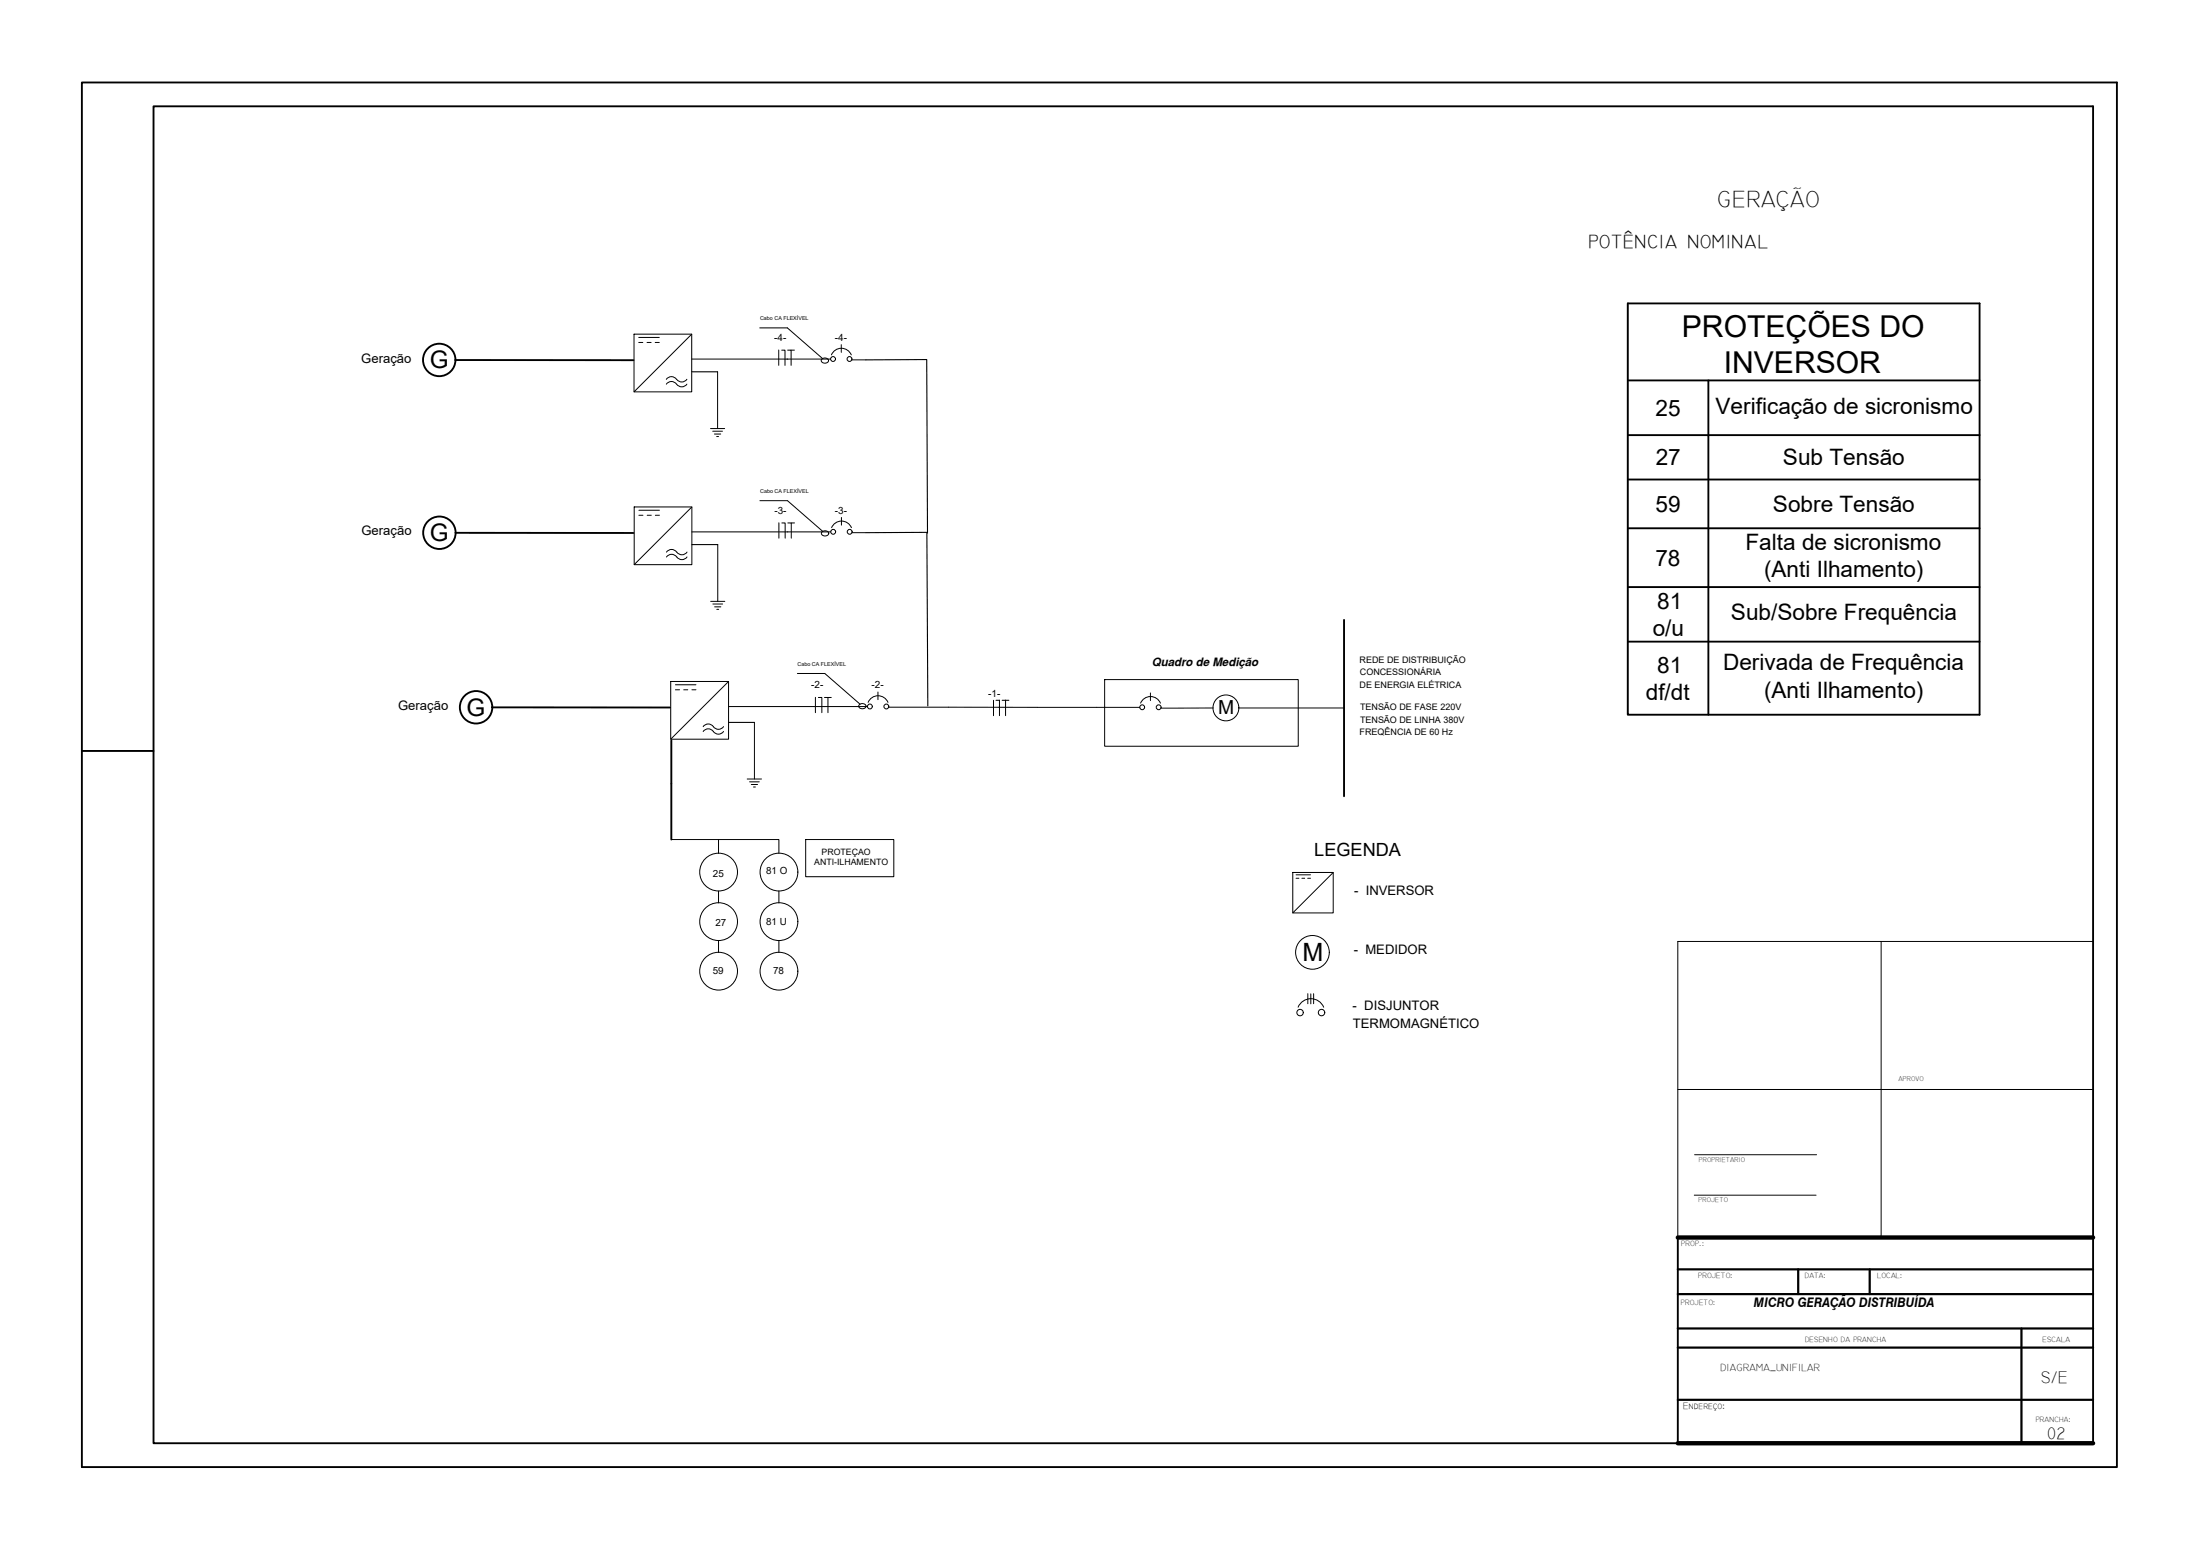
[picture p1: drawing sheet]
<svg xmlns="http://www.w3.org/2000/svg" width="297mm" height="210mm" viewBox="0 0 297 210" stroke-linecap="round" stroke-linejoin="round" font-family="sans-serif">
<!-- layer: 0 -->
<g fill="none" stroke="#000" stroke-width=".25">
<path d="M11.1 11.1h274.7v186.9h-274.7zM61.5 48.6h24M219.8 41h47.5v55.5h-47.5zM219.8 51.4h47.5M219.8 58.7h47.5M230.7 51.4v45.1M61.5 71.9h24M219.8 64.7h47.5M219.8 71.3h47.5M219.8 79.2h47.5M66.4 95.5h24.1M90.6 99.9v13.4"/>
<path d="M181.5 83.7v23.8M219.8 86.6h47.5M11.1 101.4h9.6"/>
<circle cx="59.3" cy="48.6" r="2.19"/>
<circle cx="59.3" cy="71.9" r="2.19"/>
<circle cx="64.3" cy="95.5" r="2.19"/>
</g>
<!-- layer: LAYER1 -->
<path d="M242.6 194.8h-221.9v-180.4h261.9v180.4" fill="none" stroke="#000" stroke-width=".25"/>
<!-- layer: VERMELHA -->
<path d="M254 127.1v39.9M282.6 127.1h-56.1v39.9M226.5 147.1h56.1M228.8 155.9h16.5M228.8 161.3h16.4" fill="none" stroke="#000" stroke-width=".14"/>
<!-- layer: VERDE -->
<path d="M226.5 171.3h56.1M226.5 174.7h56.1M226.5 179.3h56.1M242.8 171.3v3.4M252.4 171.3v3.4M272.9 179.3v15.5M226.5 189h56.1M226.5 181.9h56.1" fill="none" stroke="#000" stroke-width=".3"/>
<!-- layer: AMARELA -->
<path d="M226.5 194.8h56.1" fill="none" stroke="#000" stroke-width=".25"/>
<!-- layer: MAGENTA -->
<path d="M226.5 167v27.8" fill="none" stroke="#000" stroke-width=".25"/>
<path d="M226.5 167h56.1M226.5 194.8h56.1" fill="none" stroke="#000" stroke-width=".59"/>
<!-- layer: GROSEIRO -->
<g fill="none" stroke="#000" stroke-width=".14">
<path d="M108.8 113.3h11.9v5h-11.9zM97 120.3v1.6M97 127v1.6M105.2 120.3v1.6M105.2 127v1.6"/>
<circle cx="97" cy="117.7" r="2.55"/>
<circle cx="105.2" cy="117.7" r="2.55"/>
<circle cx="97" cy="124.4" r="2.55"/>
<circle cx="97" cy="131.1" r="2.55"/>
<circle cx="105.2" cy="124.4" r="2.55"/>
<circle cx="105.2" cy="131.1" r="2.55"/>
</g>
<!-- layer: 0 -->
<g fill="none" stroke="#000" stroke-width=".14">
<path d="M85.6 45.1h7.8v7.8h-7.8zM86.2 45.6h2.8M86.2 46.2h.6M87.4 46.2h.5M88.5 46.2h.5M90 51.2a.84 .84 0 0 1 1.3 0M90 51.9a.84 .84 0 0 1 1.3 0M91.4 51.2a.84 .84 0 0 0 1.3 0M91.4 51.9a.84 .84 0 0 0 1.3 0M93.4 45.1l-7.8 7.8M93.4 48.5h12.9M95.9 57.8h1.9"/>
<path d="M96.2 58.2h1.3M96.5 58.6h.8M96.8 58.9h.2M96.9 50.2v7.6M102.6 44.3h3.7l4.8 4.1M105.1 47.2v2.1M105.5 47.3h.5v2M106.3 47.3h.5v2M106.3 48.5h5.8M106.8 47.3h.5M110.9 48.5a.56 .56 0 0 1 1 .2 .53 .53 0 0 1-.5 .3 .53 .53 0 0 1-.5-.3zM112.3 47.9a1.45 1.45 0 0 1 1.3-.9 1.45 1.45 0 0 1 1.3 .9"/>
<path d="M113.6 46.5v1.1M115 48.6h1.9M85.6 68.4h7.8v7.8h-7.8zM86.3 68.9h2.7M86.3 69.6h.5M87.4 69.6h.5M88.5 69.6h.5M92.8 74.5a.93 .93 0 0 1-1.6-.2 .84 .84 0 0 0-1.2 .2M92.8 75.2a.93 .93 0 0 1-1.6-.2 .84 .84 0 0 0-1.2 .2M93.4 68.4l-7.8 7.8M93.4 71.8h12.9M96.9 73.5v7.7"/>
<path d="M102.6 67.6h3.7l4.8 4.1M105.2 70.6v2M105.6 70.6h.4v2M106.4 70.6h.4v2M106.4 71.8h5.8M106.8 70.6h.5M111 71.8a.56 .56 0 0 1 .9 .2 .53 .53 0 0 1-.5 .3 .53 .53 0 0 1-.5-.3zM112.3 71.2a1.45 1.45 0 0 1 1.3-.9 1.45 1.45 0 0 1 1.4 .9M113.6 69.9v1M115 71.9h1.9M90.6 92h7.8v7.8h-7.8zM91.2 92.4h2.8"/>
<path d="M91.2 93.1h.5M92.3 93.1h.6M93.4 93.1h.6M96 81.2h1.9M96.3 81.5h1.3M96.5 81.9h.8M96.8 82.3h.2M97.7 98.1a.91 .91 0 0 1-1.6-.2 .84 .84 0 0 0-1.2 .2M97.7 98.7a.91 .91 0 0 1-1.6-.1 .84 .84 0 0 0-1.2 .1M98.4 92l-7.8 7.8M98.4 95.4h12.8M101.9 97.5v7.7"/>
<path d="M107.7 90.9h3.7l4.7 4.2M110.1 94.1v2.1M110.5 94.1h.5v2.1M111.3 95.4h5.8M111.3 94.1h.5v2.1M111.8 94.1h.4M116 95.1a.56 .56 0 0 1 .9 .2 .53 .53 0 0 1-.5 .4 .53 .53 0 0 1-.5-.4zM117.2 94.8a1.45 1.45 0 0 1 1.4-.9 1.45 1.45 0 0 1 1.3 .9M118.5 93.4v1M120 95.5h33.9M134.1 94.5v2.1M134.5 94.5h.4"/>
<path d="M134.9 94.5v2.1M135.3 94.5h.9M135.8 94.5v2.1M149.1 91.7h26.2v9h-26.2zM154 94.9a1.45 1.45 0 0 1 1.3-.9 1.45 1.45 0 0 1 1.4 .9M155.3 93.5v1.1M163.8 95.6h-7.1M167.3 95.6h14.2M90.6 113.3h14.6v1.9M97 113.3v1.9M100.9 105.2h1.9M101.2 105.5h1.3"/>
<path d="M101.4 105.9h.9M101.7 106.2h.3M174.5 117.8h5.5v5.4h-5.5zM175 118.1h1.9M175 118.6h.4M175.8 118.6h.4M176.6 118.6h.3M180 117.8l-5.5 5.4M175.3 136a1.87 1.87 0 0 1 1.7-1.2 1.87 1.87 0 0 1 1.7 1.2M176.6 134.1v1.4M177 134.2v1.3M177.4 134.1v1.4"/>
<circle cx="112.5" cy="48.5" r=".33"/>
<circle cx="114.7" cy="48.5" r=".33"/>
<circle cx="112.5" cy="71.8" r=".33"/>
<circle cx="114.7" cy="71.8" r=".33"/>
<circle cx="117.5" cy="95.4" r=".33"/>
<circle cx="119.7" cy="95.4" r=".33"/>
<circle cx="154.2" cy="95.5" r=".33"/>
<circle cx="156.4" cy="95.5" r=".33"/>
<circle cx="165.5" cy="95.6" r="1.75"/>
<circle cx="175.5" cy="136.7" r=".43"/>
<circle cx="177.2" cy="128.6" r="2.28"/>
<circle cx="178.4" cy="136.7" r=".43"/>
</g>
<!-- layer: 02.elt_linha_de_chamada -->
<path d="M106.3 48.5h.1M106.3 71.8h.1M111.2 95.4h.1" fill="none" stroke="#000" stroke-width=".14"/>
<!-- layer: BRANCO -->
<path d="M93.4 50.2h3.5M125.1 48.5l-8.2 .1M125.1 48.6l.1 23.4M93.4 73.5h3.5M125.1 71.9h-8.2M125.1 71.9l.2 23.4M98.4 97.5h3.5" fill="none" stroke="#000" stroke-width=".15"/>
<g font-size="4.1">
<text x="227.1" y="45.5">PROTEÇÕES DO</text>
<text x="232.7" y="50.4">INVERSOR</text>
</g>
<text font-size="3.4" x="175.9" y="129.7">M</text>
<g font-size="3.3">
<text x="58" y="49.7">G</text>
<text x="58" y="73">G</text>
<text x="63" y="96.6">G</text>
</g>
<g font-size="3.2">
<text x="231.8" y="28">GERAÇÃO</text>
<text x="214.4" y="33.4">potência nominal</text>
</g>
<g font-size="3.1">
<text x="223.5" y="56.1">25</text>
<text x="231.6" y="55.9">Verificação de sicronismo</text>
<text x="223.5" y="62.8">27</text>
<text x="240.7" y="62.8">Sub Tensão</text>
<text x="223.5" y="69.1">59</text>
<text x="239.4" y="69.1">Sobre Tensão</text>
<text x="223.5" y="76.3">78</text>
<text x="235.7" y="74.2">Falta de sicronismo</text>
<text x="238.2" y="77.9">(Anti Ilhamento)</text>
<text x="223.7" y="82.2">81</text>
<text x="233.7" y="83.8">Sub/Sobre Frequência</text>
<text x="223.1" y="85.9">o/u</text>
<text x="222.2" y="94.5">df/dt</text>
<text x="223.7" y="90.8">81</text>
<text x="232.6" y="90.5">Derivada de Frequência</text>
<text x="238.2" y="94.2">(Anti Ilhamento)</text>
</g>
<text font-size="2.6" x="164.5" y="96.4">M</text>
<text font-size="2.5" x="177.4" y="115.6">LEGENDA</text>
<g font-size="2.3">
<text x="275.6" y="186.7">S/E</text>
<text x="276.4" y="194.2">02</text>
</g>
<g font-size="1.8">
<text x="48.8" y="49">Geração</text>
<text x="48.8" y="72.3">Geração</text>
<text x="53.7" y="95.8">Geração</text>
<text x="182.8" y="120.9">- INVERSOR</text>
<text x="182.8" y="128.8">- MEDIDOR</text>
<text x="182.6" y="136.3">- DISJUNTOR</text>
<text x="182.7" y="138.7">TERMOMAGNÉTICO</text>
<text x="236.8" y="176.5">MICRO GERAÇÃO DISTRIBUÍDA</text>
</g>
<text font-size="1.5" x="155.5" y="89.9">Quadro de Medição</text>
<text font-size="1.4" x="232.3" y="185">DIAGRAMA_UNIFILAR</text>
<g font-size="1.3">
<text x="104.5" y="46">-4-</text>
<text x="112.7" y="46">-4-</text>
<text x="104.6" y="69.3">-3-</text>
<text x="112.7" y="69.4">-3-</text>
<text x="109.5" y="92.9">-2-</text>
<text x="117.7" y="92.9">-2-</text>
<text x="133.4" y="94.1">-1-</text>
<text x="96.3" y="118.3">25</text>
<text x="103.4" y="118">81 O</text>
<text x="96.6" y="125">27</text>
<text x="103.4" y="124.8">81 U</text>
<text x="96.2" y="131.5">59</text>
<text x="104.4" y="131.5">78</text>
<text x="227.3" y="190.1">Endereço:</text>
</g>
<g font-size="1.2">
<text x="183.6" y="89.5">REDE DE DISTRIBUIÇÃO</text>
<text x="183.6" y="92.8">DE ENERGIA ELÉTRICA</text>
<text x="183.6" y="91.2">CONCESSIONÁRIA</text>
<text x="183.6" y="95.9">TENSÃO DE FASE 220V</text>
<text x="183.6" y="99.2">FREQÊNCIA DE 60 Hz</text>
<text x="183.6" y="97.5">TENSÃO DE LINHA 380V</text>
<text x="109.9" y="116.8">ANTI-ILHAMENTO</text>
<text x="110.9" y="115.4">PROTEÇAO</text>
</g>
<g font-size="1">
<text x="227" y="168.2">PROP.:</text>
<text x="229.3" y="172.5">PROJETO:</text>
<text x="243.7" y="172.5">DATA:</text>
<text x="253.4" y="172.5">LOCAL:</text>
<text x="226.9" y="176.1">PROJETO:</text>
<text x="243.7" y="181.2">DESENHO DA PRANCHA</text>
<text x="275.8" y="181.2">ESCALA</text>
<text x="274.9" y="191.9">PRANCHA:</text>
</g>
<g font-size=".9">
<text x="256.3" y="145.9">APROVO</text>
<text x="229.4" y="156.8">PROPRIETARIO</text>
<text x="229.3" y="162.3">PROJETO</text>
</g>
<g font-size=".7">
<text x="102.6" y="43.2">Cabo CA FLEXÍVEL</text>
<text x="102.6" y="66.6">Cabo CA FLEXÍVEL</text>
<text x="107.7" y="89.9">Cabo CA FLEXÍVEL</text>
</g>
</svg>
